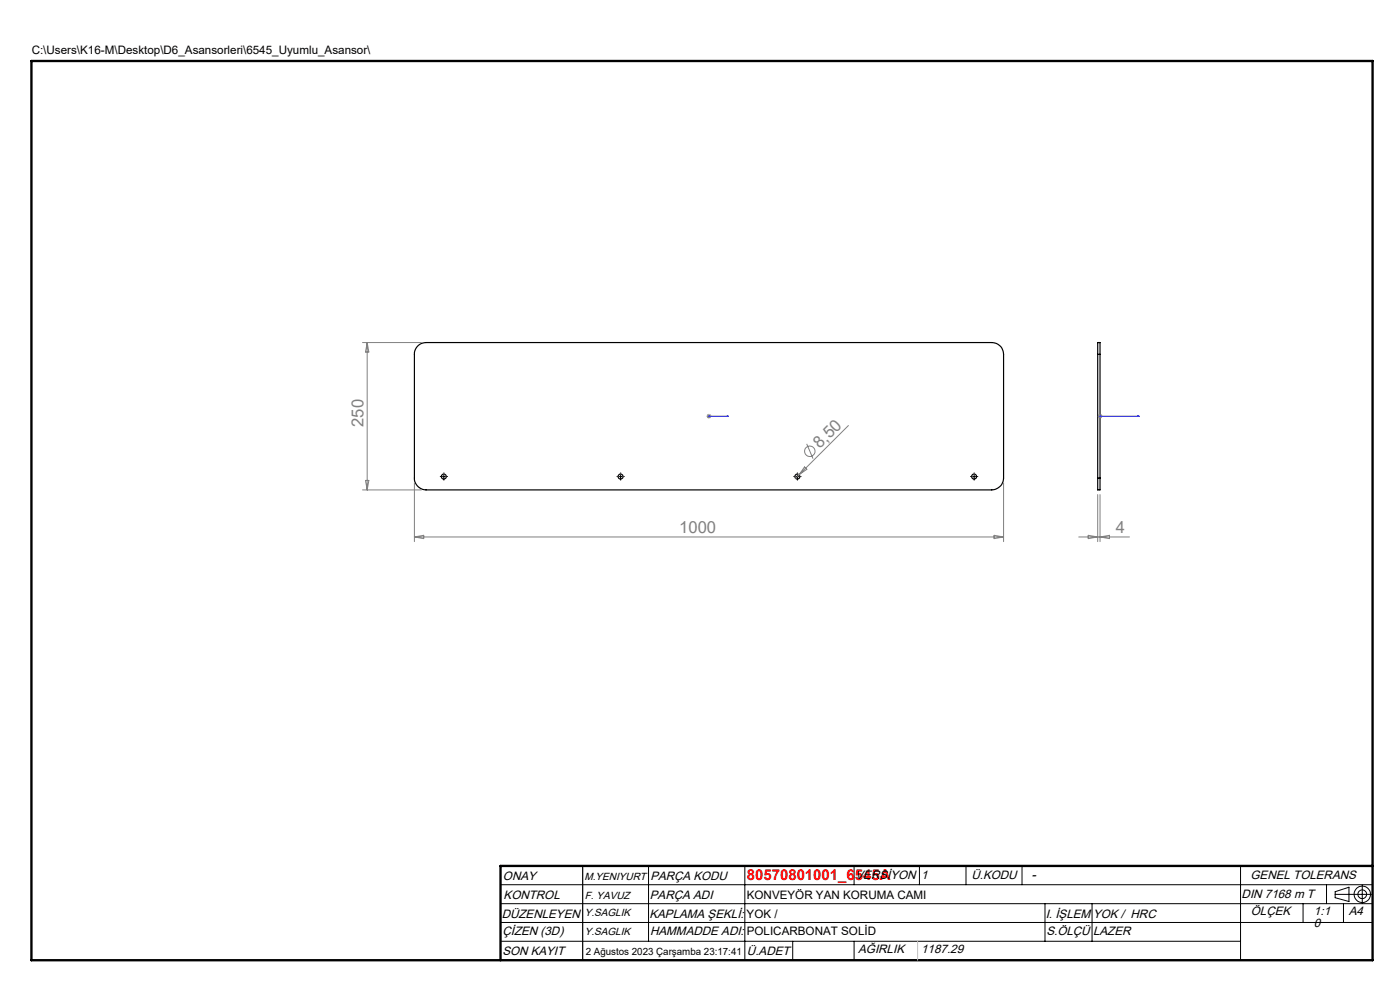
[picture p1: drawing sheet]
<svg xmlns="http://www.w3.org/2000/svg" width="297mm" height="210mm" viewBox="0 0 297 210" stroke-linecap="round" stroke-linejoin="round" font-family="sans-serif">
<g fill="none" stroke="#000" stroke-width=".21">
<path d="M93.8 101.1h.7M94.2 100.8v.6M131.3 101.1h.7M131.7 100.8v.6M168.8 101.1h.7M169.2 100.8v.6M206.3 101.1h.7M206.7 100.8v.6M106.2 187.7h185M106.2 191.7h185M106.2 195.7h185M106.2 199.7h157"/>
<path d="M137.6 183.7v16M158 183.7v20M168.2 199.7v4M181.2 183.7v4M181.2 199.7v4M195.1 183.7v4M204.9 183.7v4M216.8 183.7v4M221.7 191.7v8M231.7 191.7v8M263.2 183.7v20M276.4 191.7v4"/>
<path d="M281.4 187.7v4M283.2 189.7h7.8M283.2 189.2l3-1v3l-3-.8zM285 191.7v4M289 187.8v3.8"/>
<circle cx="289" cy="189.7" r=".93"/>
<circle cx="289" cy="189.7" r="1.74"/>
</g>
<g fill="none" stroke="#000" stroke-width=".25">
<path d="M88.5 73.5l.9-.6 1-.2h120a2.51 2.51 0 0 1 2.5 2.5v26.2a2.51 2.51 0 0 1-2.5 2.5h-120a2.52 2.52 0 0 1-2.5-2.5v-26.6zM232.9 75.2v-2.5h.5v2.5M232.9 75.2h.5M232.9 75.2v26.2M233.4 75.2v26.2M232.9 101.4v2.5h.5v-2.5M232.9 101.4h.5M123.6 183.7v20M106.2 203.7h185"/>
<circle cx="94.2" cy="101.1" r=".54"/>
<circle cx="131.7" cy="101.1" r=".54"/>
<circle cx="169.2" cy="101.1" r=".54"/>
<circle cx="206.7" cy="101.1" r=".54"/>
</g>
<path d="M6.7 12.9h284.5v190.8h-284.5zM291.2 183.7h-185v20" fill="none" stroke="#000" stroke-width=".5"/>
<path d="M194.7 199.7v4" fill="none" stroke="#c0c0c0" stroke-width=".21"/>
<g fill="none" stroke="#808080" stroke-width=".21">
<path d="M76.9 72.7h12.5M77.9 72.7v31.2M77.9 72.7l.3 2h-.7zM149.9 88.3h1M150 87.9l.7 .7M150.4 87.8v1M150.7 87.9l-.7 .7M170.7 99.1l.5 .4-1.7 1.2zM171.1 94.1l1.4 3.2M180 90.3l-10.5 10.4M232.9 88.3h1M233 87.9l.7 .7"/>
<path d="M233.4 87.8v1M233.7 87.9l-.7 .7M76.9 103.9h12.5M77.5 101.9h.7l-.3 2zM87.9 113.9h125M87.9 102.4v12.5M87.9 113.9l2-.3v.7zM169.5 100.7l-.7 .8M210.9 113.6l2 .3-2 .4zM212.9 102.4v12.5M228.8 113.9h10.8M230.9 113.6l2 .3-2 .4z"/>
<path d="M232.9 104.9v10M233.4 104.9v10M233.4 113.9l2-.3v.7z"/>
<circle cx="171.8" cy="95.7" r="1.11"/>
</g>
<path d="M150.3 88.3h.2zM150.4 88.3h.1M150.4 88.3h4.2M154.6 88.3h-.5h.5M233.3 88.3h.2zM233.4 88.3h.1M233.4 88.3h8.3M241.7 88.3h-.4h.4" fill="none" stroke="#00f" stroke-width=".21"/>
<g fill="none" stroke="#000" stroke-width=".21" stroke-dasharray="15.2 1.3 1.3 1.3" stroke-linecap="butt">
<path d="M93.5 101.1h-.2M94.2 100.5v-.3M94.2 101.7v.2M94.8 101.1h.2M131 101.1h-.2M131.7 100.5v-.3M131.7 101.7v.2M132.3 101.1h.2M168.5 101.1h-.2M169.2 100.5v-.3M169.2 101.7v.2M169.8 101.1h.2"/>
<path d="M206 101.1h-.2M206.7 100.5v-.3M206.7 101.7v.2M207.3 101.1h.2"/>
</g>
<g fill="#00f">
<path d="M154.1 88.3h.5zM150.3 88.3h.2z"/>
<path d="M233.3 88.3h.2zM241.3 88.3h.4z"/>
</g>
<g font-size="3.5" fill="#808080">
<text x="77.1" y="90.6" transform="rotate(-90 77.1 90.6)">250</text>
<text x="173.9" y="95.3" transform="rotate(-45 173.9 95.3)">8,50</text>
<text x="144.1" y="113.1">1000</text>
<text x="236.7" y="113.1">4</text>
</g>
<text font-size="3.2" fill="#f00" x="158.4" y="186.7">80570801001_6545A</text>
<text font-size="2.8" x="218.8" y="186.4">-</text>
<g font-size="2.6">
<text x="106.7" y="186.7">ONAY</text>
<text x="106.8" y="190.6">KONTROL</text>
<text x="137.9" y="190.6">PARÇA ADI</text>
<text x="138" y="186.7">PARÇA KODU</text>
<text x="181.5" y="186.4">VERSİYON</text>
<text x="195.4" y="186.4">1</text>
<text x="206.1" y="186.4">Ü.KODU</text>
<text x="263.4" y="190.5">DIN 7168 m T</text>
<text x="265.3" y="186.4">GENEL TOLERANS</text>
<text x="106.4" y="194.8">DÜZENLEYEN</text>
<text x="137.8" y="194.8">KAPLAMA ŞEKLİ:</text>
<text x="221.8" y="194.8">I. İŞLEM</text>
<text x="231.9" y="194.8">YOK / HRC</text>
<text x="265.4" y="194.2">ÖLÇEK</text>
<text x="278.8" y="194.2">1:1</text>
<text x="278.8" y="196.6">0</text>
<text x="286.1" y="194.2">A4</text>
<text x="106.6" y="198.4">ÇİZEN (3D)</text>
<text x="106.6" y="202.6">SON KAYIT</text>
<text x="137.9" y="198.4">HAMMADDE ADI:</text>
<text x="158.5" y="202.6">Ü.ADET</text>
<text x="182.1" y="202.2">AĞIRLIK</text>
<text x="195.4" y="202.2">1187.29</text>
<text x="222" y="198.3">S.ÖLÇÜ</text>
<text x="231.9" y="198.3">LAZER</text>
</g>
<g font-size="2.5">
<text x="6.7" y="11.5">C:\Users\K16-M\Desktop\D6_Asansorleri\6545_Uyumlu_Asansor\</text>
<text x="158.4" y="190.6">KONVEYÖR YAN KORUMA CAMI</text>
<text x="158.4" y="194.8">YOK /</text>
<text x="158.4" y="198.4">POLICARBONAT SOLİD</text>
</g>
<g font-size="2.2">
<text x="124" y="186.7">M.YENIYURT</text>
<text x="124.1" y="190.6">F. YAVUZ</text>
<text x="124.1" y="194.3">Y.SAGLIK</text>
<text x="124.1" y="198.4">Y.SAGLIK</text>
</g>
<text font-size="2.1" x="124.3" y="202.6">2 Ağustos 2023 Çarşamba 23:17:41</text>
</svg>
